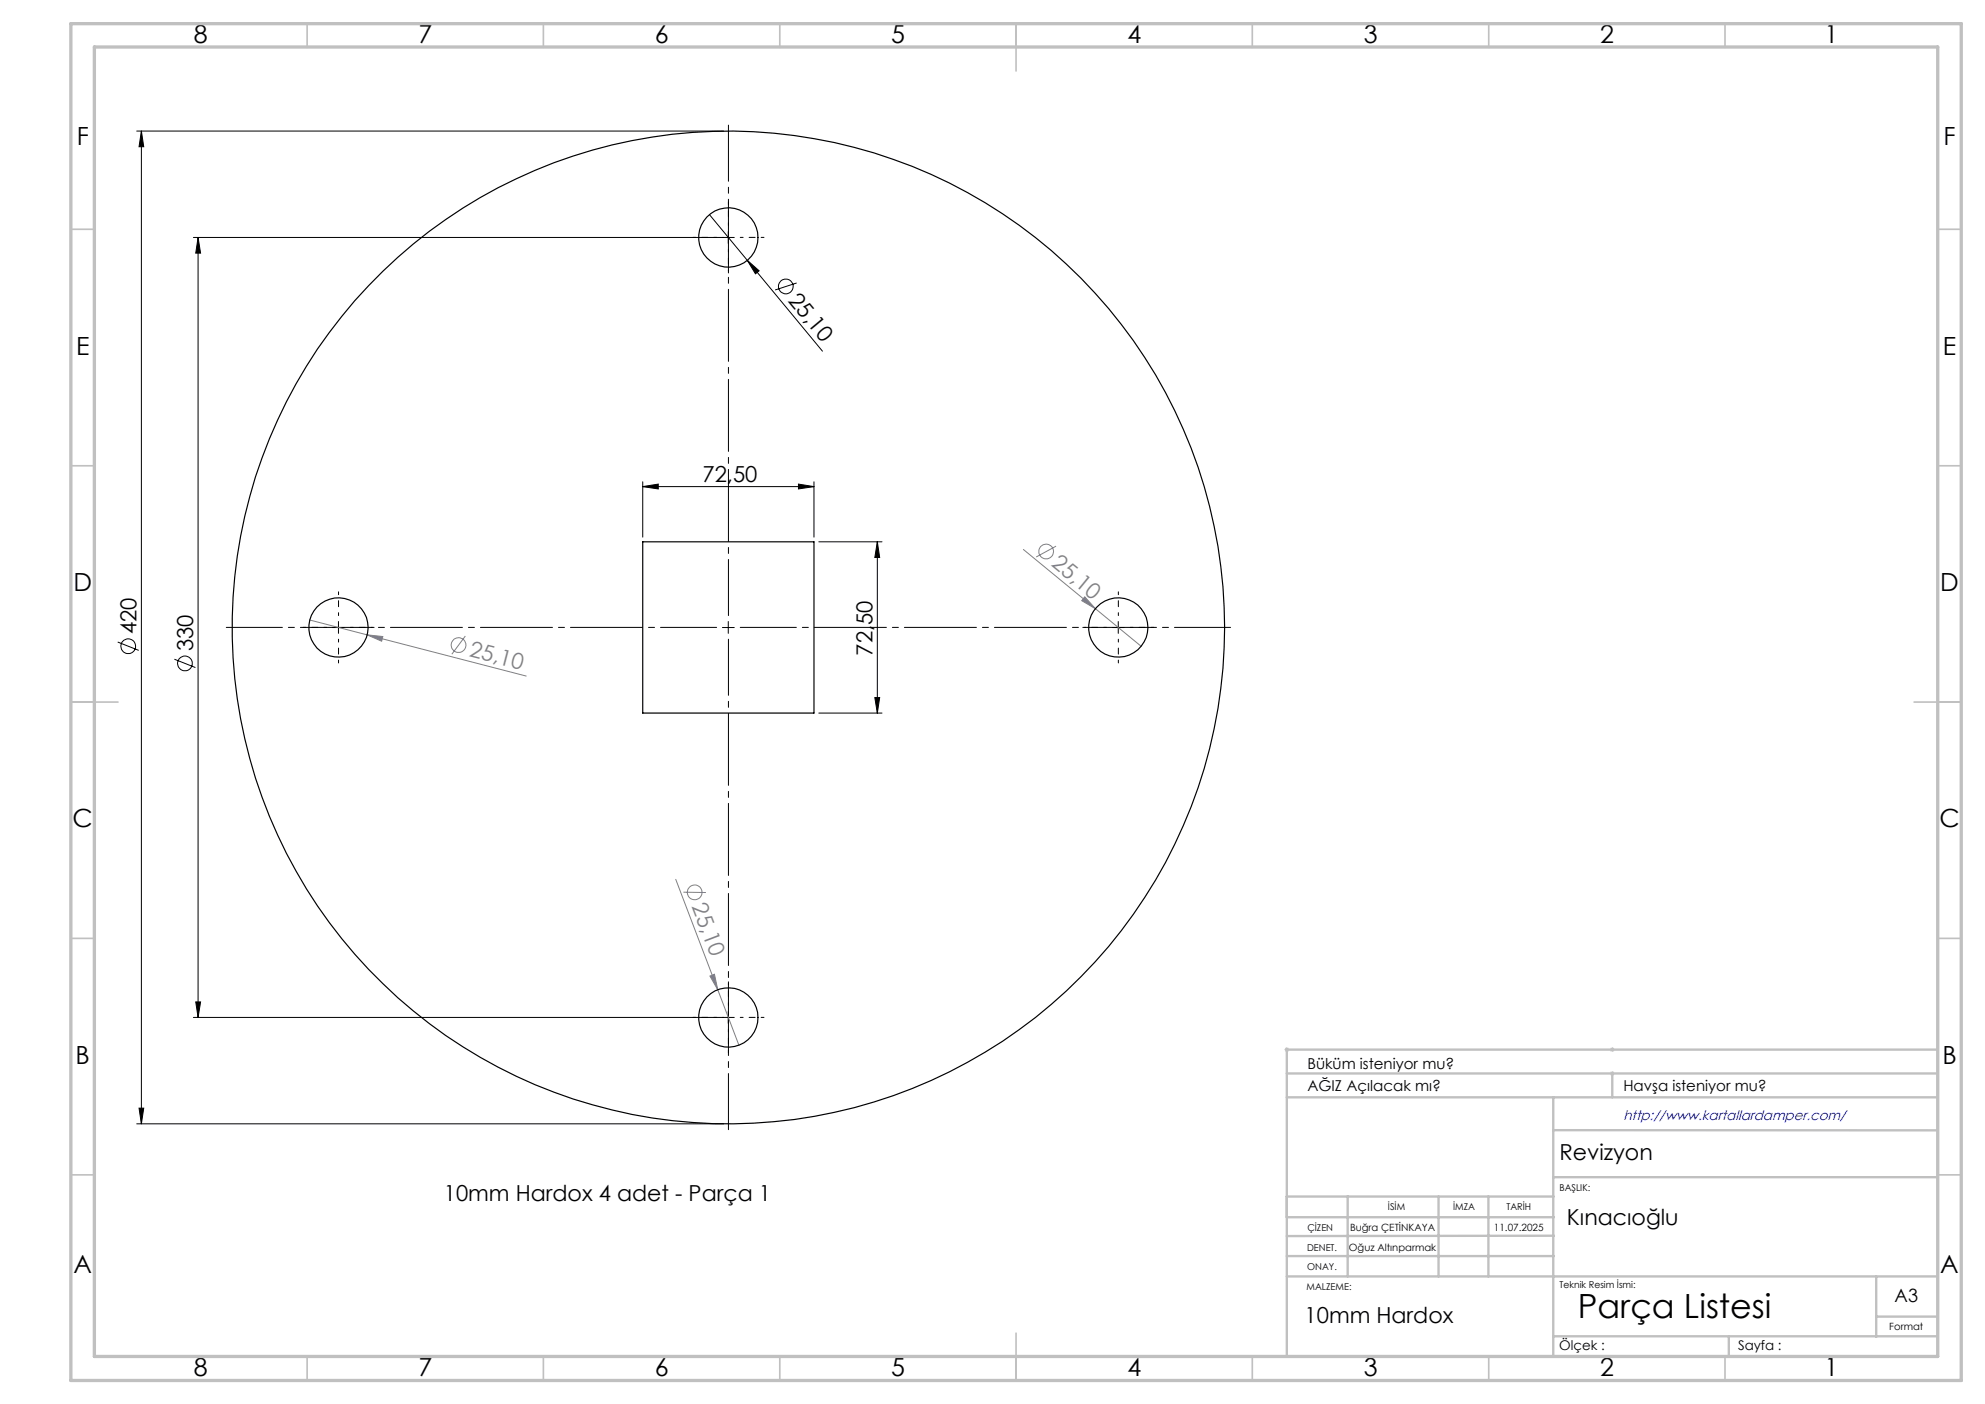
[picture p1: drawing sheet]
<svg xmlns="http://www.w3.org/2000/svg" width="420mm" height="297mm" viewBox="0 0 420 297" stroke-linecap="round" stroke-linejoin="round" font-family="sans-serif">
<g fill="none" stroke="#000" stroke-width=".21">
<path d="M28.9 27.7h124.2M29.9 27.7v210M29.9 27.7l.5 3.3h-1zM40.9 50.2h114.5M41.9 50.2v165M41.9 50.2l.5 3.3h-1zM150.1 45.4l8 9.7M154.1 49v2.5M158.1 55.1l2.5 2.2-.8 .6zM158.1 55.1l15.9 19.2M168.6 59.9l-4.6 1.4M136 102.9l3.3-.5v1z"/>
<path d="M136 101.9v11.7M136 102.9h36.2M168.9 102.4l3.3 .5-3.3 .5zM172.2 101.9v11.7M173.2 114.6h13.4M185.6 114.6v36.2M185.6 114.6l.5 3.3h-1zM24.9 135.8l4.5 1.8M36.9 139.4l4.4 1.8M70.3 132.7h2.5M71.6 131.5v2.5M152.9 132.7h2.5"/>
<path d="M154.1 131.5v2.5M235.4 132.7h2.5M236.6 131.5v2.5M173.2 150.8h13.4M185.1 147.6h1l-.5 3.2zM41.4 211.9h1l-.5 3.3zM154.1 214v2.5M155.4 215.2h-114.5M28.9 237.7h124.2M29.4 234.4h1l-.5 3.3z"/>
<circle cx="166.3" cy="60.6" r="1.56"/>
<circle cx="27.1" cy="136.7" r="1.56"/>
<circle cx="39.1" cy="140.3" r="1.56"/>
</g>
<g fill="none" stroke="#808080" stroke-width=".21">
<path d="M216.5 116.2l25 20.5M223.4 115.5l-4.1 2.3M65.5 131.2l12.2 3.1M77.7 134.3l3.3 .4-.2 .9zM77.7 134.3l33.6 8.7M98.5 134.5l-2.9 3.9M229.5 126.3l2.3 2.5-2.9-1.7zM143 186l8.9 23.4M144.6 188.7l4.8 .1M150.2 206.5l1-.4 .7 3.3zM151.9 209.4l4.5 11.7"/>
<circle cx="221.3" cy="116.7" r="1.56"/>
<circle cx="97" cy="136.4" r="1.56"/>
<circle cx="147" cy="188.8" r="1.55"/>
</g>
<path d="M271.8 222h1M271.9 221.7l.7 .7M272.3 221.5v1M272.6 221.7l-.7 .7M340.6 227.1h1M340.6 222h1M340.8 226.7l.7 .7M340.8 221.7l.7 .7M341.1 221.5v1M341.1 226.6v1M341.5 226.7l-.7 .7M341.5 221.7l-.7 .7" fill="none" stroke="#c0c0c0" stroke-width=".21"/>
<path d="M151.6 132.7h-103.7M154.1 130.2v-103.7M154.1 135.2v103.8M156.6 132.7h103.8" fill="none" stroke="#000" stroke-width=".21" stroke-dasharray="15.2 1.3 1.3 1.3" stroke-dashoffset="3.4"/>
<g fill="none" stroke="#000" stroke-width=".21" stroke-dasharray="15.2 1.3 1.3 1.3" stroke-dashoffset="14.6">
<path d="M151.6 50.2h-5M154.1 47.7v-5M154.1 52.7v5M156.6 50.2h5.1M69.1 132.7h-5M71.6 130.2v-5M71.6 135.2v5M74.1 132.7h5.1M234.1 132.7h-5M236.6 130.2v-5M236.6 135.2v5M239.1 132.7h5.1"/>
<path d="M151.6 215.2h-5M154.1 212.7v-5M154.1 217.7v5M156.6 215.2h5.1"/>
</g>
<g fill="none" stroke="#c0c0c0" stroke-width=".35">
<path d="M65 5v5M115 5v5M165 5v5M215 5v10M265 5v5M315 5v5M365 5v5M15 48.5h5M410 48.5h5M15 98.5h5M410 98.5h5M15 148.5h10"/>
<path d="M405 148.5h10M15 198.5h5M410 198.5h5M15 248.5h5M410 248.5h5M65 287v5M115 287v5M165 287v5M215 282v10M265 287v5M315 287v5M365 287v5"/>
</g>
<g fill="none" stroke="#c0c0c0" stroke-width=".5">
<path d="M272.3 232.1h137.7M272.3 227.1h137.7M328.6 239.1h81.4M328.6 232.1v54.9M341.1 227.1v5M410 222h-137.7v64.9M272.3 253.1h56.4M272.3 257.5h56.5M285.2 253.1v16.9M304.4 253.1v16.9M314.9 253.1v16.9M328.6 249h81.4"/>
<path d="M272.3 265.7h56.5M272.3 270h137.7M328.8 261.4l-56.5 .1M397 270v12.8M397 278.5h13M328.6 282.7h81.4M365.8 282.8v4.2"/>
</g>
<path d="M15 5h400v287h-400zM20 9.9h390v277h-390z" fill="none" stroke="#c0c0c0" stroke-width=".7"/>
<g fill="#000">
<path d="M158.1 55.1l2.5 2.2-.8 .6z"/>
<path d="M136 102.9l3.3-.5v1zM168.9 102.4l3.3 .5-3.3 .5z"/>
<path d="M185.6 114.6l.5 3.3h-1zM185.1 147.6h1l-.5 3.2z"/>
<path d="M29.4 234.4h1l-.5 3.3zM29.9 27.7l.5 3.3h-1zM41.4 211.9h1l-.5 3.3zM41.9 50.2l.5 3.3h-1z"/>
</g>
<g fill="#808080">
<path d="M150.2 206.5l1-.4 .7 3.3z"/>
<path d="M229.5 126.3l2.3 2.5-2.9-1.7z"/>
<path d="M77.7 134.3l3.3 .4-.2 .9z"/>
</g>
<g fill="none" stroke="#000" stroke-width=".25">
<path d="M136 114.6h36.2v36.2h-36.2z"/>
<circle cx="154.1" cy="50.2" r="6.3"/>
<circle cx="71.6" cy="132.7" r="6.3"/>
<circle cx="154.1" cy="132.7" r="105"/>
<circle cx="236.6" cy="132.7" r="6.3"/>
<circle cx="154.1" cy="215.2" r="6.3"/>
</g>
<text font-size="7.1" x="333.8" y="278.7">Parça Listesi</text>
<g font-size="5.3">
<text x="41" y="9">8</text>
<text x="88.5" y="9">7</text>
<text x="138.5" y="9">6</text>
<text x="188.5" y="9">5</text>
<text x="238.5" y="9">4</text>
<text x="288.5" y="9">3</text>
<text x="338.5" y="9">2</text>
<text x="386" y="9">1</text>
<text x="16.2" y="30.7">F</text>
<text x="411.2" y="30.7">F</text>
<text x="16.1" y="75">E</text>
<text x="411.1" y="75">E</text>
<text x="15.5" y="125">D</text>
<text x="410.5" y="125">D</text>
<text x="15.4" y="175">C</text>
<text x="410.4" y="175">C</text>
<text x="16" y="225">B</text>
<text x="411" y="225">B</text>
<text x="15.5" y="269.2">A</text>
<text x="410.5" y="269.2">A</text>
<text x="41" y="291">8</text>
<text x="88.5" y="291">7</text>
<text x="138.5" y="291">6</text>
<text x="188.5" y="291">5</text>
<text x="238.5" y="291">4</text>
<text x="288.5" y="291">3</text>
<text x="338.5" y="291">2</text>
<text x="386" y="291">1</text>
</g>
<g font-size="4.7">
<text x="166.6" y="63.6" transform="rotate(50 166.6 63.6)">25,10</text>
<text x="148.6" y="101.9">72,50</text>
<text x="28.9" y="134.1" transform="rotate(-90 28.9 134.1)">420</text>
<text x="40.9" y="137.8" transform="rotate(-90 40.9 137.8)">330</text>
<text x="184.6" y="138.7" transform="rotate(-90 184.6 138.7)">72,50</text>
<text x="330" y="245.3">Revizyon</text>
<text x="93.9" y="254.1">10mm Hardox 4 adet - Parça 1</text>
<text x="331.5" y="259.2">Kınacıoğlu</text>
<text x="276" y="279.9">10mm Hardox</text>
</g>
<g font-size="4.7" fill="#808080">
<text x="222.3" y="119.6" transform="rotate(39 222.3 119.6)">25,10</text>
<text x="99.1" y="138.7" transform="rotate(15 99.1 138.7)">25,10</text>
<text x="146.3" y="191.8" transform="rotate(69 146.3 191.8)">25,10</text>
</g>
<text font-size="3.9" x="400.9" y="275.5">A3</text>
<g font-size="3.2">
<text x="276.6" y="226">Büküm isteniyor mu?</text>
<text x="276.6" y="230.9">AĞIZ Açılacak mı?</text>
<text x="343.5" y="230.9">Havşa isteniyor mu?</text>
</g>
<text font-size="2.9" fill="#00f" x="343.5" y="236.9">http://www.kartallardamper.com/</text>
<g font-size="2.8">
<text x="329.9" y="285.5">Ölçek :</text>
<text x="367.8" y="285.5">Sayfa :</text>
</g>
<g font-size="2.1">
<text x="285.6" y="260.3">Buğra ÇETİNKAYA</text>
<text x="316.1" y="260.3">11.07.2025</text>
<text x="285.4" y="264.6">Oğuz Altınparmak</text>
<text x="399.8" y="281.3">Format</text>
</g>
<g font-size="2">
<text x="330" y="251.9">BAŞLIK:</text>
<text x="293.7" y="255.9">İSİM</text>
<text x="307.5" y="255.9">İMZA</text>
<text x="318.7" y="255.9">TARİH</text>
<text x="276.6" y="260.3">ÇİZEN</text>
<text x="276.6" y="264.6">DENET.</text>
<text x="276.6" y="268.7">ONAY.</text>
<text x="276.4" y="272.9">MALZEME:</text>
<text x="330" y="272.5">Teknik Resim İsmi:</text>
</g>
</svg>
